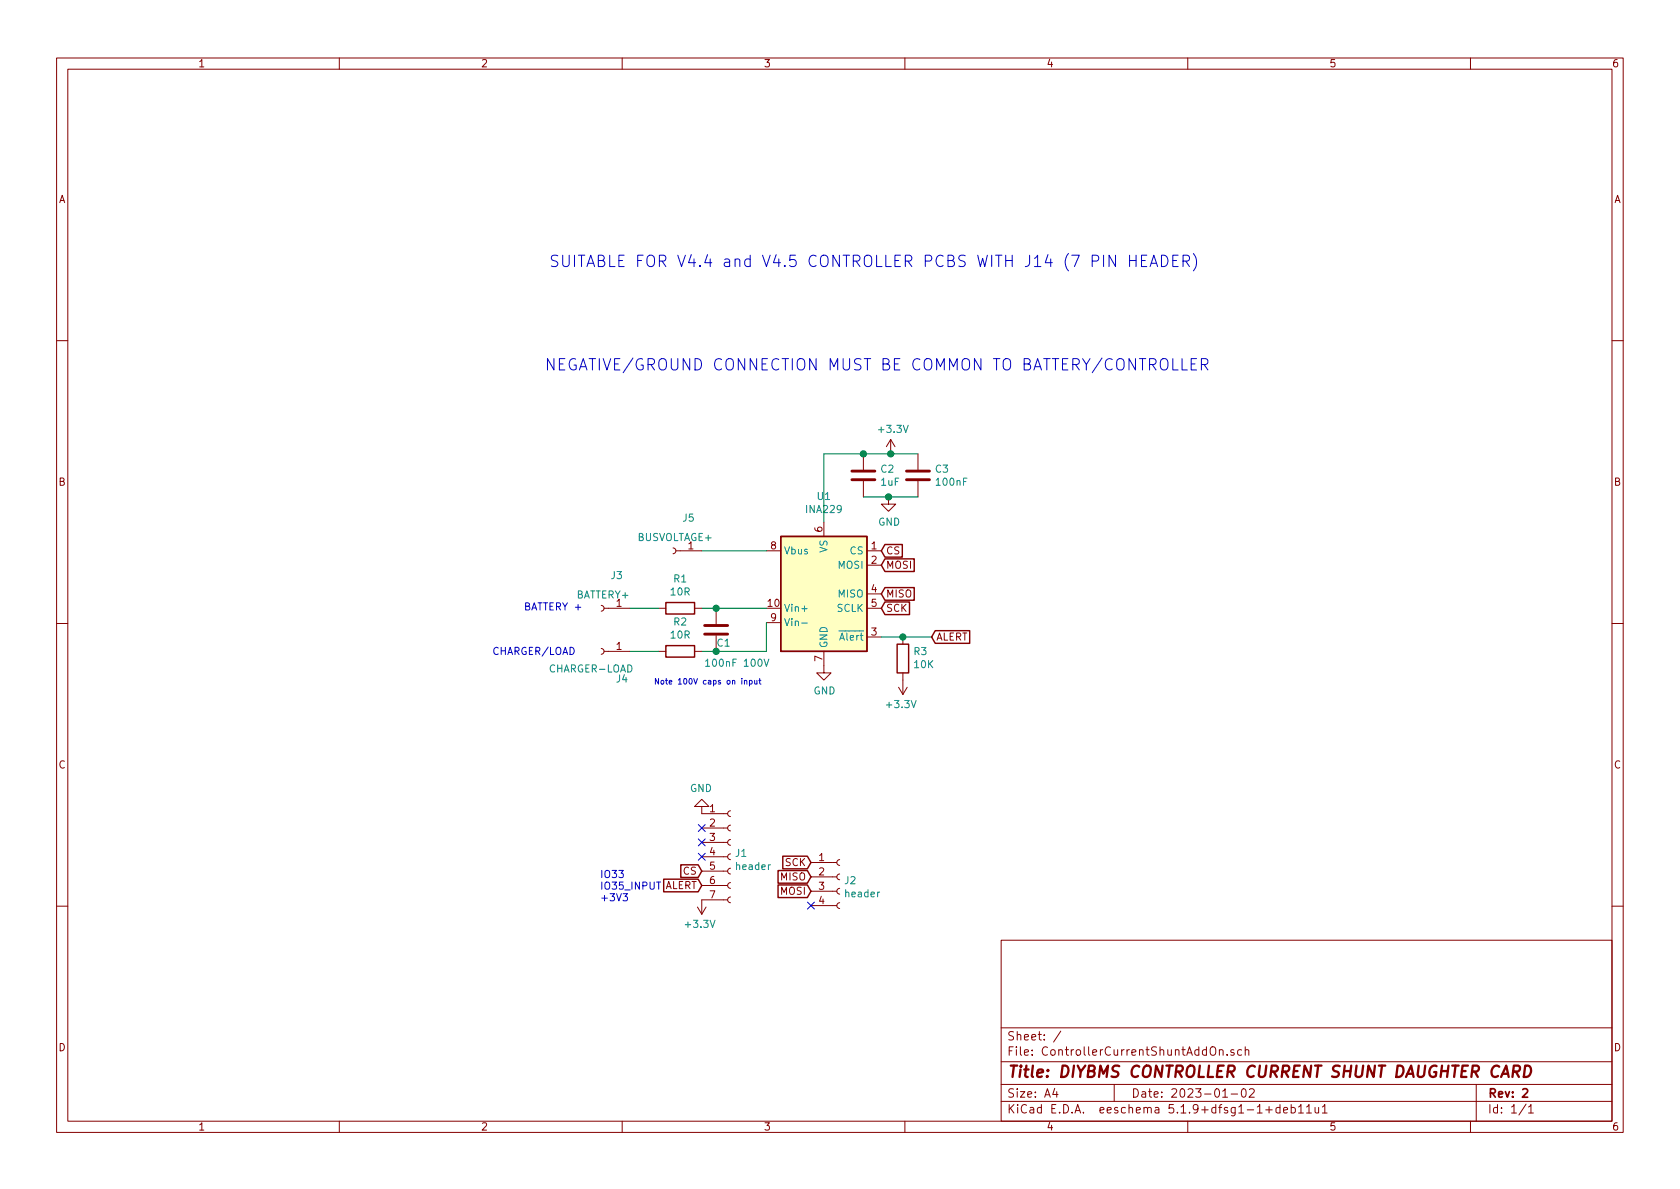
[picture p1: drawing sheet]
<svg xmlns="http://www.w3.org/2000/svg" width="297mm" height="210mm" viewBox="0 0 297 210" stroke-linecap="round" stroke-linejoin="round" font-family="sans-serif">
<g fill="none" stroke="#840000" stroke-width=".18">
<path d="M10 10.3h277v189.9h-277zM12 12.2h273v186.1h-273zM60 10.3v1.9M110 10.3v1.9M160 10.3v1.9M210 10.3v1.9M260 10.3v1.9M10 60.2h2M157.5 77.7l-.8 1.3M157.5 77.7v2.6M157.5 77.7l.7 1.3M285 60.2h2"/>
<path d="M119 96.9l.3 .1 .2 .3-.1 .4-.4 .2M119.5 97.4h4.6M135.5 97.4h2.5M145.7 92.3v2.6M152.7 80.3v2.8M152.7 85.1v2.8M153.3 97.4h2.5M153.3 99.9h2.5M157.1 87.9v1.2h1.3l-1.3 1.3-1.3-1.3h1.3M162.3 80.3v2.8M162.3 85.1v2.8M10 110.3h2"/>
<path d="M106.3 114.7l.3 .1 .2 .3-.1 .4-.4 .2M106.3 107.1l.3 .1 .2 .3-.1 .4-.4 .2M106.8 107.6h4.6M106.8 115.2h4.6M116.5 107.6h1.2M116.5 115.2h1.2M122.8 107.6h1.3M122.8 115.2h1.3M126.6 107.6v2.8M126.6 112.4v2.8M135.5 110.1h2.5M145.7 115.2v3.8h1.2l-1.2 1.3-1.3-1.3h1.3"/>
<path d="M153.3 112.6h2.5M153.3 105h2.5M153.3 107.6h2.5M159.6 112.6v1.3M159.6 119v3.8M285 110.3h2M158.9 121.5l.7 1.3M160.4 121.5l-.8 1.3M124.1 142.6h1.2l-1.2-1.3-1.3 1.3h1.3v1.3h4.6M124.1 156.6h4.6M124.1 154h4.6M124.1 151.5h4.6"/>
<path d="M124.1 149h4.6M124.1 146.4h4.6M128.7 159.1h-4.6v2.6M129.2 158.6l-.3 .1-.2 .3 .1 .4 .4 .2M129.2 156.1l-.3 .1-.2 .3 .1 .4 .4 .2M129.2 153.5l-.3 .1-.2 .4 .1 .4 .4 .2M129.2 151l-.3 .1-.2 .3 .1 .4 .4 .2M129.2 148.5l-.3 .1-.2 .3 .1 .4 .4 .2M129.2 145.9l-.3 .1-.2 .3 .1 .4 .4 .2M129.2 143.4l-.3 .1-.2 .3 .1 .4 .4 .2M143.4 157.6h4.6M143.4 155.1h4.6"/>
<path d="M143.4 152.5h4.6M148.5 159.6l-.3 .1-.2 .4 .1 .3 .4 .2M148.5 157.1l-.3 .1-.2 .3 .1 .4 .4 .2M148.5 154.6l-.3 .1-.2 .3 .1 .4 .4 .2M148.5 152l-.3 .1-.2 .3 .1 .4 .4 .2M10 160.2h2M123.3 160.4l.8 1.3M124.8 160.4l-.7 1.3M143.4 160.1h4.6M177 166.3h108v32h-108zM285 160.2h2M60 198.3v1.9"/>
<path d="M110 198.3v1.9M160 198.3v1.9M177 194.8h108M177 191.8h108M177 187.8h108M177 181.8h108M186.5 192.5l-.4 1h1M186.8 193v1M187.6 182.3l-1.3 2M197 191.8v3M210 198.3v1.9M214.2 185.2a.5 .5 0 0 1 .5 0 .5 .5 0 0 1 .3 .4v.5a.5 .5 0 0 1-.5 .5 .5 .5 0 0 1-.5-.5v-.5z"/>
<path d="M215.6 185.7h.1a.37 .37 0 0 1 .6 .1v.8M215.6 185.6v1M216.2 194h.8M217 186.5v.1M217.7 193.5h1.1M218.2 185.7l-.4-.1-.2 .2 .1 .2 .5 .2v.3h-.6M219.5 185.7l-.4-.1-.3 .3 .1 .6h.6M219.6 192.7l.4-.2a.94 .94 0 0 1 0 1.5 .82 .82 0 0 1-.4-1.3zM220.2 185.7l.2-.1 .4 .1v.9M220.2 185.1v1.5M220.9 192.7l.2-.2h.4l.2 .2 .1 .3-1 1h1M223.8 196.3h1.1"/>
<path d="M224.4 195.7v1.1M226.3 195.9l-.4-.1-.3 .3 .1 .6 .2 .1 .4-.1M226.3 195.3v1.5M226.9 196.3l.8-.1-.1-.3-.4-.1-.3 .2 .1 .7h.6M228.3 195.9l.4-.1 .3 .3v.6l-.3 .1-.4-.1M228.3 195.3v1.5M229.6 195.8l.4-.5v1.5M229.6 196.8h.9M231 195.8l.4-.5v1.5M231 196.8h.9M232.5 195.8v.8a.37 .37 0 0 0 .6 .1M233.1 195.8v1"/>
<path d="M233.8 195.8l.4-.5v1.5M233.8 196.8h.8M260 198.3v1.9M261 191.8v6.5M269.8 195.2l-1.2 2M270.3 195.8l.4-.5v1.5M270.3 196.8h.8"/>
</g>
<path d="M269.2 192.7l.3-.2h.3l.3 .5-.9 1h.9" fill="none" stroke="#840000" stroke-width=".3"/>
<path d="M267.5 189.5h.8a.56 .56 0 0 0 .5-.5 .56 .56 0 0 0-.4-.6h-.7l-.3 2M268 189.5l.6 .9M269.7 188.4a.97 .97 0 0 1 1 .6 .97 .97 0 0 1-.3 1.2l-.5 .2h-.5z" fill="none" stroke="#840000" stroke-width=".41"/>
<path d="M138 94.9h15.3v20.3h-15.3z" fill="#ffffc2" stroke="#ffffc2" stroke-width=".18"/>
<g fill="none" stroke="#840000" stroke-width=".25">
<path d="M138 94.9h15.3v20.3h-15.3zM156.5 98.8h5.1v2.3h-5.1l-.7-1.2zM156.5 96.3h3v2.2h-3l-.7-1.1zM117.7 114.2h5.1v2h-5.1zM117.7 106.5h5.1v2.1h-5.1zM156.5 106.4h4.3v2.3h-4.3l-.7-1.1zM156.5 103.9h5.1v2.2h-5.1l-.7-1.1zM158.6 113.9h2.1v5.1h-2.1zM165.4 111.5h6v2.3h-6l-.7-1.2zM117.3 155.5h6.1l.7 1.1-.7 1.1h-6.1zM120.4 152.9h3l.7 1.1-.7 1.2h-3zM137.6 153.9h5.1l.7 1.2-.7 1.1h-5.1z"/>
<path d="M137.6 156.5h5.1l.7 1.1-.7 1.1h-5.1zM138.4 151.4h4.3l.7 1.1-.7 1.1h-4.3z"/>
</g>
<path d="M124.8 116.9l.3-.3v1.2M124.8 117.8h.7M135.1 116.6l.4 1.2 .4-1.2M141.8 107.6h.9M141.8 110.2h.9" fill="none" stroke="#008484" stroke-width=".18"/>
<path d="M150.6 84.8h4.1M150.6 83.3h4.1M160.3 84.8h4M160.3 83.3h4M124.6 112.1h4.1M124.6 110.6h4.1" fill="none" stroke="#840000" stroke-width=".51"/>
<path d="M124.1 97.4h11.4M152.7 87.9h9.6M162.3 80.3h-16.6v12M111.4 107.6h5.1M111.4 115.2h5.1M124.1 107.6h11.4M135.5 110.1v5.1h-11.4M155.8 112.6h8.9" fill="none" stroke="#008400" stroke-width=".18"/>
<g fill="none" stroke="#0000c2" stroke-width=".18">
<path d="M199.7 46.1h1.2M200.9 45.1v2M201.8 46.1h.7M202.8 45.1h-1v2h1M203.4 47.1l.6-2 .7 2M203.5 46.6h1M205.4 45.1a1.06 1.06 0 0 1 1.1 .7 1.06 1.06 0 0 1-.4 1.2l-.7 .1zM207.4 46.1h.6M208.3 45.1h-.9v2h.9M209.2 46.2h.7a.54 .54 0 0 0 .4-.5 .54 .54 0 0 0-.4-.6h-.7v2M209.7 46.2l.6 .9M211 44.8a2.37 2.37 0 0 1 0 3.1"/>
<path d="M209 63.4v2h.9M210.6 64.4h.7M211.6 63.4h-1v2h1M212.4 64.5h.8a.54 .54 0 0 0 .4-.6 .54 .54 0 0 0-.4-.5h-.8v2M212.9 64.5l.7 .9M131.2 120v.1M134.3 120v.8l.2 .2M131.2 120.3v.7M131.6 120.4h.4l.1 .6M131.6 120.3v.7M132.5 120.4l.3-.1 .2 .2-.1 .4h-.4M132.5 120.3v1"/>
<path d="M133.4 120.3l.1 .6h.3M133.8 120.3v.7M134.2 120.3h.3M110.2 158h.7l-.4 .5 .4 .1v.6l-.2 .1-.5-.1"/>
</g>
<g fill="#008400" stroke="#008400" stroke-width=".25">
<circle cx="152.7" cy="80.3" r=".51"/>
<circle cx="157.5" cy="80.3" r=".51"/>
<circle cx="157.1" cy="87.9" r=".51"/>
<circle cx="126.6" cy="107.6" r=".51"/>
<circle cx="126.6" cy="115.2" r=".51"/>
<circle cx="159.6" cy="112.6" r=".51"/>
</g>
<path d="M123.5 145.8l1.2 1.2M123.5 148.4l1.2 1.2M123.5 150.9l1.2 1.2M124.7 145.8l-1.2 1.2M124.7 148.4l-1.2 1.2M124.7 150.9l-1.2 1.2M142.8 159.5l1.2 1.3M144 159.5l-1.2 1.3" fill="none" stroke="#000084" stroke-width=".18"/>
<g font-size="2.8" fill="#0000c2">
<text x="97" y="47.2">SUITABLE FOR V4.4 and V4.5 CONTROLLER PCBS WITH J14 (7 PIN HEADER)</text>
<text x="96.3" y="65.5">NEGATIVE/GROUND CONNECTION MUST BE COMMON TO BATTERY/CONTROLLER</text>
</g>
<text font-size="2.8" fill="#840000" x="178" y="190.5">Title: DIYBMS CONTROLLER CURRENT SHUNT DAUGHTER CARD</text>
<g font-size="2.1" fill="#840000">
<text x="178" y="184">Sheet: /</text>
<text x="178" y="186.7">File: ControllerCurrentShuntAddOn.sch</text>
<text x="178" y="196.9">KiCad E.D.A. eeschema 5.1.9+dfsg1-1+deb11u1</text>
<text x="178" y="194.1">Size: A4</text>
<text x="200" y="194.1">Date: 2023-01-02</text>
<text x="263" y="194.1">Rev: 2</text>
<text x="263" y="196.9">Id: 1/1</text>
</g>
<g font-size="1.8" fill="#840000">
<text x="35" y="11.9">1</text>
<text x="85" y="11.9">2</text>
<text x="135" y="11.9">3</text>
<text x="185" y="11.9">4</text>
<text x="235" y="11.9">5</text>
<text x="285" y="11.9">6</text>
<text x="10.4" y="35.9">A</text>
<text x="285.4" y="35.9">A</text>
<text x="10.4" y="85.9">B</text>
<text x="285.4" y="85.9">B</text>
<text x="145.4" y="94.1" transform="rotate(-90 145.4 94.1)">6</text>
<text x="121.7" y="97.1">1</text>
<text x="136.3" y="97.1">8</text>
<text x="154.1" y="97.1">1</text>
<text x="154.1" y="99.7">2</text>
<text x="156.6" y="100.6">MOSI</text>
<text x="156.6" y="98">CS</text>
<text x="109" y="107.3">1</text>
<text x="135.8" y="107.3">10</text>
<text x="154.1" y="104.8">4</text>
<text x="154.1" y="107.3">5</text>
<text x="156.6" y="105.7">MISO</text>
<text x="136.3" y="109.8">9</text>
<text x="154.1" y="112.4">3</text>
<text x="156.6" y="108.2">SCK</text>
<text x="165.5" y="113.3">ALERT</text>
<text x="109" y="114.9">1</text>
<text x="145.4" y="116.9" transform="rotate(-90 145.4 116.9)">7</text>
<text x="10.4" y="135.9">C</text>
<text x="285.4" y="135.9">C</text>
<text x="125.5" y="143.6">1</text>
<text x="125.5" y="146.2">2</text>
<text x="125.5" y="148.7">3</text>
<text x="120.8" y="154.7">CS</text>
<text x="125.5" y="151.3">4</text>
<text x="125.5" y="153.8">5</text>
<text x="138.1" y="155.7">MISO</text>
<text x="138.9" y="153.2">SCK</text>
<text x="144.8" y="152.3">1</text>
<text x="144.8" y="154.8">2</text>
<text x="125.5" y="156.3">6</text>
<text x="125.5" y="158.9">7</text>
<text x="138.1" y="158.2">MOSI</text>
<text x="144.8" y="157.3">3</text>
<text x="144.8" y="159.9">4</text>
<text x="10.4" y="185.9">D</text>
<text x="285.4" y="185.9">D</text>
<text x="35" y="199.9">1</text>
<text x="85" y="199.9">2</text>
<text x="135" y="199.9">3</text>
<text x="185" y="199.9">4</text>
<text x="235" y="199.9">5</text>
<text x="285" y="199.9">6</text>
</g>
<g font-size="1.8" fill="#008484">
<text x="155.5" y="76.5">+3.3V</text>
<text x="155.8" y="83.6">C2</text>
<text x="165.4" y="83.6">C3</text>
<text x="144.6" y="88.4">U1</text>
<text x="155.8" y="85.9">1uF</text>
<text x="165.7" y="85.9">100nF</text>
<text x="112.7" y="95.7">BUSVOLTAGE+</text>
<text x="120.8" y="92.2">J5</text>
<text x="142.7" y="90.7">INA229</text>
<text x="155.3" y="93">GND</text>
<text x="138.6" y="98">Vbus</text>
<text x="146.3" y="97.7" transform="rotate(-90 146.3 97.7)">VS</text>
<text x="148.3" y="100.6">MOSI</text>
<text x="150.3" y="98">CS</text>
<text x="102" y="105.8">BATTERY+</text>
<text x="108.1" y="102.4">J3</text>
<text x="118.6" y="105.3">10R</text>
<text x="119.2" y="103">R1</text>
<text x="148.3" y="105.7">MISO</text>
<text x="118.6" y="112.9">10R</text>
<text x="119.2" y="110.6">R2</text>
<text x="138.6" y="108.2">Vin+</text>
<text x="138.6" y="110.7">Vin-</text>
<text x="148" y="108.2">SCLK</text>
<text x="148.7" y="113.3">Alert</text>
<text x="97.3" y="118.9">CHARGER-LOAD</text>
<text x="125.5" y="117.9">100nF 100V</text>
<text x="126.8" y="114.3">C1</text>
<text x="146.3" y="114.7" transform="rotate(-90 146.3 114.7)">GND</text>
<text x="161.6" y="115.8">R3</text>
<text x="161.7" y="118.2">10K</text>
<text x="109" y="120.7">J4</text>
<text x="143.8" y="122.8">GND</text>
<text x="156.9" y="125.2">+3.3V</text>
<text x="122" y="140">GND</text>
<text x="130.1" y="151.5">J1</text>
<text x="130.3" y="153.8">header</text>
<text x="149.4" y="156.4">J2</text>
<text x="149.6" y="158.7">header</text>
<text x="121.4" y="164.1">+3.3V</text>
</g>
<g font-size="1.8" fill="#0000c2">
<text x="92.6" y="107.9">BATTERY +</text>
<text x="87" y="115.8">CHARGER/LOAD</text>
<text x="106" y="155.3">IO33</text>
<text x="106" y="157.3">IO35_INPUT ALERT</text>
<text x="106" y="159.4">+3V3</text>
</g>
<text font-size="1.4" fill="#0000c2" x="115.6" y="121">Note 100V caps on input</text>
</svg>
